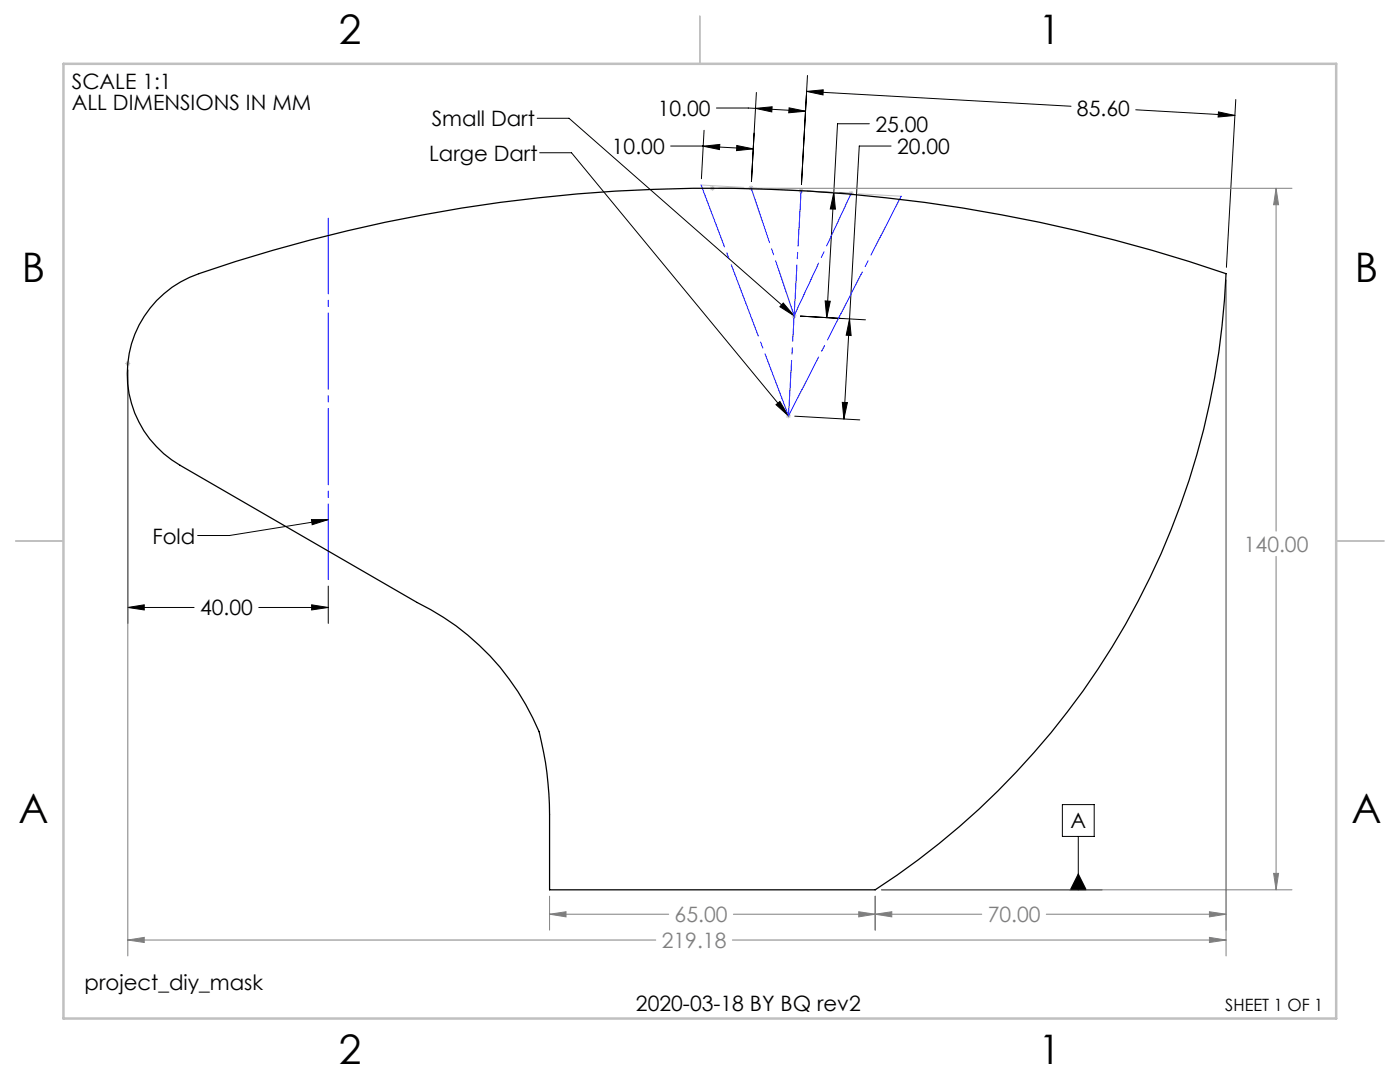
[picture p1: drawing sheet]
<svg xmlns="http://www.w3.org/2000/svg" width="279mm" height="216mm" viewBox="0 0 279 216" stroke-linecap="round" stroke-linejoin="round" font-family="sans-serif">
<g fill="none" stroke="#000" stroke-width=".2">
<path d="M151 18.5l-1 17.7 .5-9.6M161 18.2l3.3-.3v1zM161 18.2l52.7 3M161.1 15.1l-1.2 21.7 1-17.8M246.6 19.9l-1.8 33.4M107.2 23.6h6.4l44.9 39.4M107.7 30.5h6.4l43.2 52.5M133.8 29.1l6.5 .1M140.3 29.2l3.4-.4-.1 1zM140.3 29.2l10 .5M140.5 26l-.5 9.7M143 21.6h7.8"/>
<path d="M147 29l3.3 .7-3.3 .4zM150.8 21.6l3.3-.3-.1 1zM150.8 21.6l10 .6M157.5 21.5l3.3 .7-3.4 .3zM161.1 38.1l8.4 .5M166.4 38.4l.3 3.3h-1zM166.4 38.4l-1.4 25M173.5 24.7h-6.4l-.7 13.7M177.8 29.1h-6.3l-2 34.5M226.7 21.9l19.8 1.1M243.2 22.3l3.3 .7-3.4 .4zM25.5 73.8v50.6"/>
<path d="M156.3 60.5l2.2 2.5-2.9-1.8zM164.7 60l1 .1-.7 3.3zM168.2 63.6l-8.5-.5 13 .7M169.5 63.6l.4 3.4-1-.1zM169.5 63.6l-1.1 20M154.9 80.8l.7-.7 1.7 2.9zM158.6 83l13 .8M168.1 80.3h1l-.7 3.3zM62.2 103.7h3.3l-3.2 1zM65.5 103.7l-19.7 3.2h-6.4M65.5 116.9v7.5M25.5 121.2l3.3-.5v1z"/>
<path d="M25.5 121.2h13.2M51.6 121.2h13.9M62.2 120.7l3.3 .5-3.3 .5zM175.9 177.6h44.1M212 160.5h6.4v6.4h-6.4zM215.2 174.4l1.6 3.2h-3.2zM215.2 166.9v10.7"/>
</g>
<g fill="none" stroke="#808080" stroke-width=".2">
<path d="M143.4 37.6h114.4M254.7 37.6v68.4M254.7 37.6l.5 3.3h-1zM244.7 55.9v134.8M25.5 73.8v116.9M254.7 111v66.6M109.7 178.8v6.8M174.7 178.8v6.8M175.9 177.6h81.9M254.2 174.3h1l-.5 3.3zM25.5 187.6h105.4M25.5 187.6l3.3-.6v1.1z"/>
<path d="M109.7 182.4l3.3-.5v1.1zM109.7 182.4h23.8M146.2 187.6h98.5M146.4 182.4h49.5M171.4 181.9l3.3 .5-3.3 .6zM174.7 182.4l3.3-.5v1.1zM208.8 182.4h35.9M241.4 181.9l3.3 .5-3.3 .6zM241.4 187l3.3 .6-3.3 .5z"/>
</g>
<g fill="none" stroke="#c0c0c0" stroke-width=".2">
<path d="M141.7 37.6h1M141.8 37.2l.7 .7M142.2 37v1.1M142.5 37.2l-.7 .7M149.4 37.5h1M149.5 37.1l.7 .8M149.9 37v1M150.2 37.1l-.7 .8M159.3 38.1h1.1M159.5 37.7l.7 .7M159.9 37.5v1.1M160.2 37.7l-.7 .7"/>
<path d="M169.3 38.6h1.1M169.5 38.2l.7 .7M169.9 38.1v1M170.2 38.2l-.7 .7M25 72.5h1M25.2 72.2l.7 .7M25.5 72v1M25.9 72.2l-.7 .7M158 63h1M158.1 62.7l.7 .7M158.5 62.5v1M158.8 62.7l-.7 .7"/>
<path d="M156.8 83h1M157 82.6l.7 .7M157.3 82.5v1M157.7 82.6l-.7 .7"/>
</g>
<path d="M139.9 36.9l39.9 2.3" fill="none" stroke="#c0c0c0" stroke-width=".2" stroke-dasharray="15.2 1.3 1.3 1.3" stroke-dashoffset="6.7"/>
<path d="M139.7 3.2v9.5M3.1 107.9h9.6M266.7 107.9h9.5" fill="none" stroke="#c0c0c0" stroke-width=".25"/>
<path d="M12.7 12.7h254v190.5h-254z" fill="none" stroke="#c0c0c0" stroke-width=".5"/>
<path d="M65.5 43.5v72.1" fill="none" stroke="#00f" stroke-width=".2" stroke-dasharray="15.2 1.3 1.3 1.3" stroke-dashoffset=".1"/>
<path d="M159.9 38l-2.5 45" fill="none" stroke="#00f" stroke-width=".2" stroke-dasharray="15.2 1.3 1.3 1.3" stroke-dashoffset="4.2"/>
<path d="M149.9 37.5l8.6 25.5M158.5 63l11.4-24.4" fill="none" stroke="#00f" stroke-width=".2" stroke-dasharray="15.2 1.3 1.3 1.3" stroke-dashoffset="3.7"/>
<path d="M139.9 36.9l17.5 46.1M157.4 83l22.4-43.8" fill="none" stroke="#00f" stroke-width=".2" stroke-dasharray="15.2 1.3 1.3 1.3" stroke-dashoffset="2"/>
<g fill="#000">
<path d="M150.8 21.6l3.3-.3-.1 1zM157.5 21.5l3.3 .7-3.4 .3zM166.4 38.4l.3 3.3h-1zM164.7 60l1 .1-.7 3.3zM168.1 80.3h1l-.7 3.3zM169.5 63.6l.4 3.4-1-.1zM243.2 22.3l3.3 .7-3.4 .4zM161 18.2l3.3-.3v1zM147 29l3.3 .7-3.3 .4zM140.3 29.2l3.4-.4-.1 1zM25.5 121.2l3.3-.5v1zM62.2 120.7l3.3 .5-3.3 .5z"/>
<path d="M62.2 103.7h3.3l-3.2 1zM156.3 60.5l2.2 2.5-2.9-1.8zM154.9 80.8l.7-.7 1.7 2.9zM215.2 174.4l1.6 3.2h-3.2z"/>
</g>
<g fill="#808080">
<path d="M254.7 37.6l.5 3.3h-1zM254.2 174.3h1l-.5 3.3zM25.5 187.6l3.3-.6v1.1zM241.4 187l3.3 .6-3.3 .5z"/>
<path d="M109.7 182.4l3.3-.5v1.1zM171.4 181.9l3.3 .5-3.3 .6zM174.7 182.4l3.3-.5v1.1zM241.4 181.9l3.3 .5-3.3 .6z"/>
</g>
<path d="M31.3 60a20.8 20.8 0 0 1 8.4-5.4 316.4 316.4 0 0 1 205 0 154.1 154.1 0 0 1-70 123h-65v-15a67.3 67.3 0 0 0-2.1-16.6 49.9 49.9 0 0 0-24.3-25.8l-47.4-27.3a21.1 21.1 0 0 1-4.6-32.9z" fill="none" stroke="#000" stroke-width=".25"/>
<g font-size="8.1">
<text x="67.6" y="8.9">2</text>
<text x="207.3" y="8.9">1</text>
<text x="4.4" y="56.2">B</text>
<text x="270.4" y="56.2">B</text>
<text x="3.7" y="164.1">A</text>
<text x="269.7" y="164.1">A</text>
<text x="67.6" y="212.4">2</text>
<text x="207.3" y="212.4">1</text>
</g>
<g font-size="4.2">
<text x="14.3" y="17.8">SCALE 1:1</text>
<text x="14.3" y="22">ALL DIMENSIONS IN MM</text>
<text x="131.3" y="23.1">10.00</text>
<text x="214.9" y="23.1">85.60</text>
<text x="86.2" y="25.2">Small Dart</text>
<text x="174.7" y="26.3">25.00</text>
<text x="85.6" y="32.1">Large Dart</text>
<text x="122.1" y="30.7">10.00</text>
<text x="179" y="30.7">20.00</text>
<text x="30.4" y="108.5">Fold</text>
<text x="39.9" y="122.8">40.00</text>
<text x="213.6" y="165.3">A</text>
<text x="16.9" y="197.6">project_diy_mask</text>
<text x="126.9" y="201.7">2020-03-18 BY BQ rev2</text>
</g>
<g font-size="4.2" fill="#808080">
<text x="248.2" y="110.1">140.00</text>
<text x="134.6" y="184">65.00</text>
<text x="197.1" y="184">70.00</text>
<text x="132.1" y="189.1">219.18</text>
</g>
<text font-size="3.4" x="244.5" y="201.7">SHEET 1 OF 1</text>
</svg>
